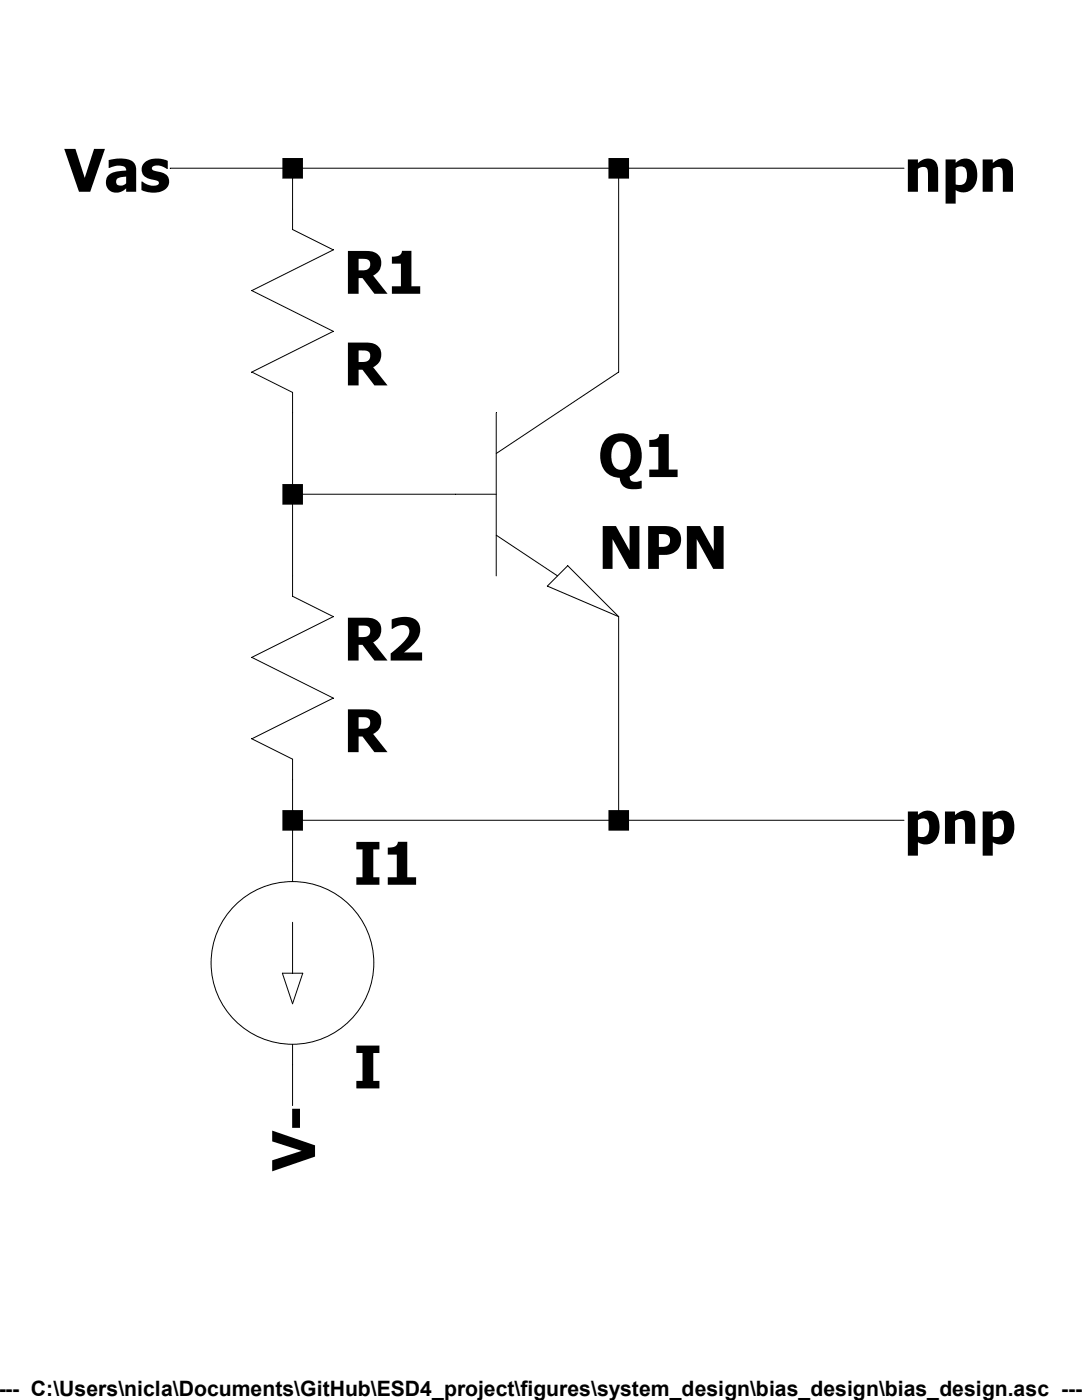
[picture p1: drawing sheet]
Version 4
SHEET 1 880 680
WIRE 160 64 112 64
WIRE 288 64 160 64
WIRE 400 64 288 64
WIRE 160 80 160 64
WIRE 288 144 288 64
WIRE 160 192 160 160
WIRE 224 192 160 192
WIRE 160 224 160 192
WIRE 160 320 160 304
WIRE 288 320 288 240
WIRE 288 320 160 320
WIRE 400 320 288 320
WIRE 160 336 160 320
WIRE 160 432 160 416
FLAG 112 64 Vas
FLAG 400 320 pnp
FLAG 400 64 npn
FLAG 160 432 V-
SYMBOL res 144 64 R0
SYMATTR InstName R1
SYMBOL res 144 208 R0
SYMATTR InstName R2
SYMBOL npn 224 144 R0
SYMATTR InstName Q1
SYMBOL current 160 336 R0
SYMATTR InstName I1
